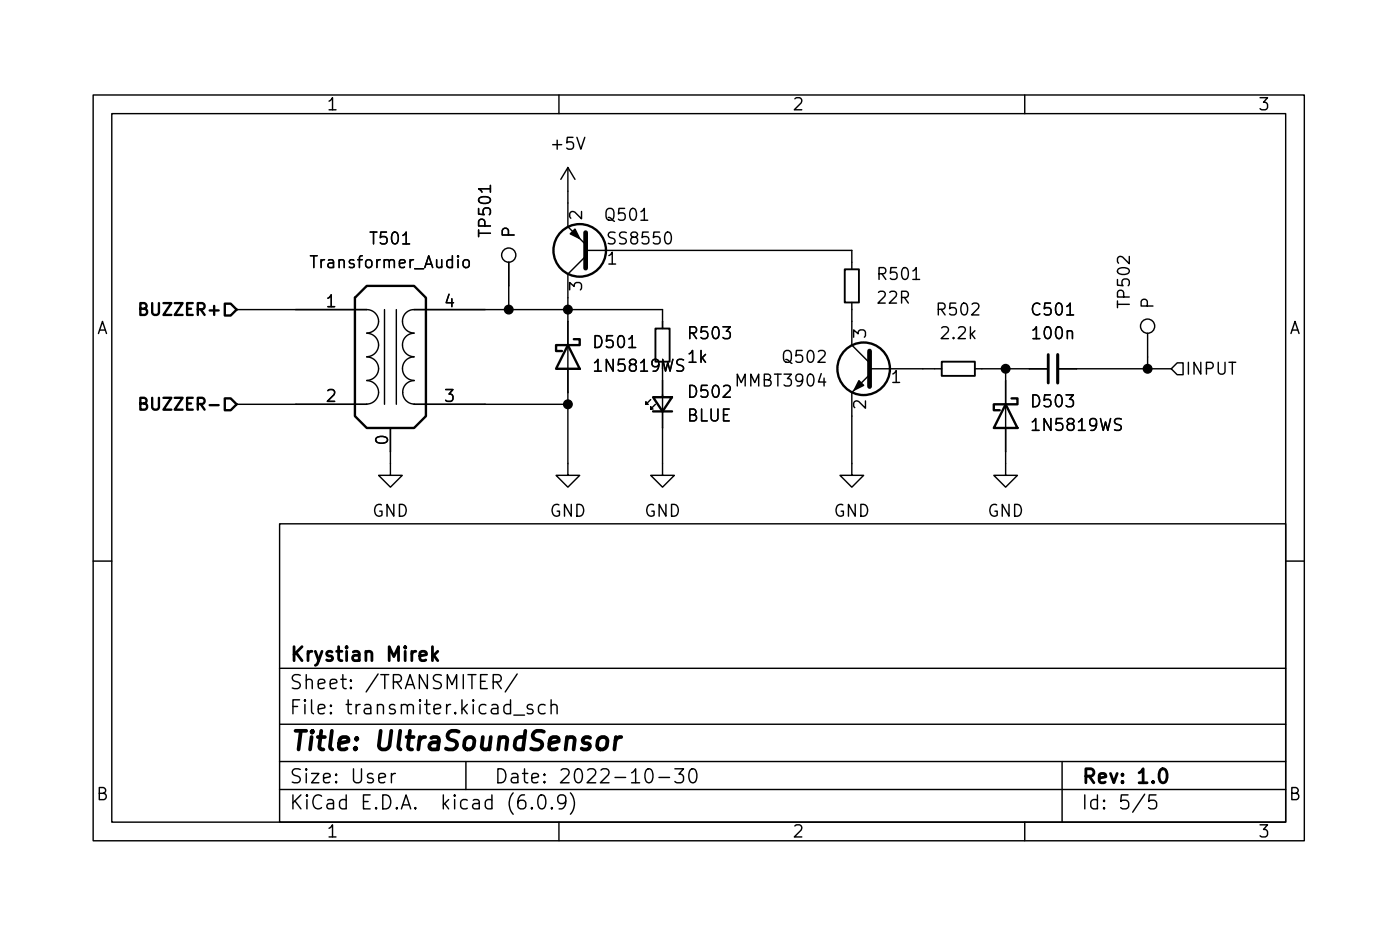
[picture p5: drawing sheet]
<svg xmlns="http://www.w3.org/2000/svg" width="150mm" height="100mm" viewBox="0 0 150 100" stroke-linecap="round" stroke-linejoin="round" font-family="sans-serif">
<g fill="none" stroke="#000" stroke-width=".15">
<path d="M10 10.2h130v80h-130zM12 12.2h126v76h-126zM60 10.2v2M61 18v6.3l1.9 1.9M61 18l-.8 1.2M61 18l.7 1.2M110 10.2v2M25.4 33.2h14a1.26 1.26 0 0 1 1.2 1.3 1.26 1.26 0 0 1-1.2 1.2M39.4 38.3a1.26 1.26 0 0 1 1.2 1.2 1.26 1.26 0 0 1-1.2 1.3M39.4 35.7a1.26 1.26 0 0 1 1.2 1.3 1.26 1.26 0 0 1-1.2 1.3M41.3 33.2v10.2M42.5 33.2v10.2"/>
<path d="M44.4 38.3a1.26 1.26 0 0 0-1.2 1.2 1.26 1.26 0 0 0 1.2 1.3M44.4 35.7a1.26 1.26 0 0 0-1.2 1.3 1.26 1.26 0 0 0 1.2 1.3M49.8 28a.34 .34 0 0 1 .3-.1 .34 .34 0 0 1 .3 .2v.4a.34 .34 0 0 1-.4 .2 .34 .34 0 0 1-.3-.2zM54.6 28.1v5.1M62.9 27.5l-1.9 1.9v21.6h1.2l-1.2 1.3-1.3-1.3h1.3M62.9 26.9h28.5v2M71.1 39.6v11.4h1.3l-1.3 1.3-1.3-1.3h1.3M71.1 35.2v-2h-26.7a1.26 1.26 0 0 0-1.2 1.3 1.26 1.26 0 0 0 1.2 1.2M91.4 32.4v4.6l1.9 1.9M93.3 39.6h7.8M104.6 39.6h7.9M107.9 39.6v11.4h1.3l-1.3 1.3-1.2-1.3h1.2"/>
<path d="M113.5 39.6h12.2M123.2 35.7v3.9M126.4 38.9h.6v1.3h-.6l-.7-.6zM25.4 43.4h14M30 56.2h108v32h-108zM39.4 40.8a1.26 1.26 0 0 1 1.2 1.3 1.26 1.26 0 0 1-1.2 1.2M41.9 45.9v5.1h1.3l-1.3 1.3-1.3-1.3h1.3M44.4 43.4h16.6M44.5 40.8a1.26 1.26 0 0 0-1.3 1.3 1.26 1.26 0 0 0 1.3 1.2M69.8 42.9l-.5 .5v-.3v.3h.3M70.4 43.4l-.6 .5v-.3v.3h.3M93.3 40.2l-1.9 1.9v8.9h1.3l-1.3 1.3-1.2-1.3h1.2"/>
<path d="M10 60.2h2M30 77.7h108M30 71.7h108M52.9 73.2h.6a.41 .41 0 0 0 .3-.4 .41 .41 0 0 0-.3-.4h-.6v1.5M53.3 73.2l.5 .7M55.2 76.7h1.1M55.5 72.3l-1.3 1.9M57.2 75.6h-.4l-.2 .2 .1 .2 .5 .1v.2v.2l-.2 .1-.4-.1M58.5 75.6h-.4l-.3 .3v.4l.1 .2 .2 .1 .4-.1M59.2 75.7a.37 .37 0 0 1 .6 .1v.8M59.2 75.1v1.5M138 60.2h2"/>
<path d="M30 84.7h108M30 81.7h108M42 83v1M42.4 83a.38 .38 0 0 0-.4 .3M50 81.7v3M57.1 86.6l.1 .1-.1 .1-.1-.1 .1-.1v.2M57.9 85.3a.36 .36 0 0 1 .6 .3 .88 .88 0 0 1-.3 1.2 .38 .38 0 0 1-.4-.3 1.17 1.17 0 0 1 .1-1.2zM59.2 86.6l.1 .1-.1 .1v-.1v-.1v.2M60 88.2v2M60.7 85.9l-.3 .3h-.2l-.3-.3v-.3l.1-.3h.4l.3 .1a.99 .99 0 0 1-.4 1.4h-.3M61.2 85.1a1.72 1.72 0 0 1 0 2.2M69.4 82.5a.36 .36 0 0 1 .6 .3 .88 .88 0 0 1-.3 1.2 .38 .38 0 0 1-.4-.3 1.17 1.17 0 0 1 .1-1.2z"/>
<path d="M70.7 83.4h1.2M72.4 82.5h1l-.5 .5a.41 .41 0 0 1 .5 .3v.4l-.2 .2-.5 .1-.3-.2M74.1 82.6a.36 .36 0 0 1 .4-.1 .36 .36 0 0 1 .2 .3 .88 .88 0 0 1-.3 1.2 .38 .38 0 0 1-.4-.3 1.28 1.28 0 0 1 .1-1.1zM110 88.2v2M114 81.7v6.5M122.9 85.2l-1.3 1.9M124.1 85.3h-.7l-.1 .7 .2-.2 .5 .1 .2 .2-.1 .5-.2 .2h-.4l-.2-.2"/>
<circle cx="54.6" cy="27.4" r=".76"/>
<circle cx="123.2" cy="35" r=".76"/>
</g>
<path d="M112.5 38v3.1M46.4 69.4v1.5M46.6 70.3l.4 .6M47 69.9l-.6 .5M124.6 82.6a.36 .36 0 0 1 .3-.1 .36 .36 0 0 1 .3 .3 .88 .88 0 0 1-.3 1.2 .38 .38 0 0 1-.4-.3 1.28 1.28 0 0 1 .1-1.1z" fill="none" stroke="#000" stroke-width=".3"/>
<path d="M64.3 79.3a.52 .52 0 0 1 .5-.3 .52 .52 0 0 1 .4 .4l-.1 .6a.55 .55 0 0 1-.5 .4 .55 .55 0 0 1-.5-.4l.1-.6zM66.1 79.1l-.1 1.3M66.7 79.1a.59 .59 0 0 0-.6 .3" fill="none" stroke="#000" stroke-width=".4"/>
<g fill="none" stroke="#000" stroke-width=".25">
<path d="M15.1 33.1h.5a.3 .3 0 0 0 .1-.4 .3 .3 0 0 0-.2-.2h-.4v1.3h.4a.34 .34 0 0 0 .3-.4 .34 .34 0 0 0-.3-.3M24.1 32.6h.7l.6 .6-.6 .6h-.7zM39.4 30.7h5l1.3 1.2v12.7l-1.3 1.3h-5l-1.3-1.3v-12.7zM61 37l1.2 2.6h-2.5zM61.6 36.4h.6v.6h-2.5v.7h.6M15.1 43.3l.5-.1a.3 .3 0 0 0 .1-.3 .3 .3 0 0 0-.2-.2h-.4v1.2h.4a.34 .34 0 0 0 .3-.3 .34 .34 0 0 0-.3-.3M24.1 42.7h.7l.6 .7-.6 .6h-.7zM70.1 42.6h2l-1 1.5zM70.1 44.1h2M107.9 43.4l1.3 2.5h-2.5zM108.6 42.7h.6v.7h-2.5v.6h.6"/>
<circle cx="62.2" cy="26.9" r="2.82"/>
<circle cx="92.7" cy="39.6" r="2.82"/>
</g>
<path d="M70.4 35.2h1.5v3.6h-1.5zM90.7 28.9h1.5v3.5h-1.5zM101.1 38.8h3.5v1.5h-3.5z" fill="none" stroke="#000" stroke-width=".2"/>
<path d="M113.5 38v3.1" fill="none" stroke="#000" stroke-width=".33"/>
<path d="M62.9 25v3.8M93.3 37.7v3.8" fill="none" stroke="#000" stroke-width=".51"/>
<g fill="#000" stroke="#000" stroke-width=".15">
<path d="M61.7 24.6l.5 1-1-.5zM92.2 40.8l.5 .5-1 .5z"/>
<circle cx="54.6" cy="33.2" r=".46"/>
<circle cx="61" cy="33.2" r=".46"/>
<circle cx="107.9" cy="39.6" r=".46"/>
<circle cx="123.2" cy="39.6" r=".46"/>
<circle cx="61" cy="43.4" r=".46"/>
</g>
<text font-size="2.8" x="31" y="80.5">Title: UltraSoundSensor</text>
<g font-size="2.1">
<text x="31" y="70.9">Krystian Mirek</text>
<text x="31" y="76.6">File: transmiter.kicad_sch</text>
<text x="31" y="73.9">Sheet: /TRANSMITER/</text>
<text x="31" y="86.8">KiCad E.D.A. kicad (6.0.9)</text>
<text x="31" y="84">Size: User</text>
<text x="53" y="84">Date: 2022-10-30</text>
<text x="116" y="84">Rev: 1.0</text>
<text x="116" y="86.8">Id: 5/5</text>
</g>
<g font-size="1.8">
<text x="35" y="11.8">1</text>
<text x="85" y="11.8">2</text>
<text x="135" y="11.8">3</text>
<text x="59.4" y="16.1">+5V</text>
<text x="62.5" y="23.5" transform="rotate(-90 62.5 23.5)">2</text>
<text x="65.1" y="23.7">Q501</text>
<text x="33.7" y="28.8">Transformer_Audio</text>
<text x="39.9" y="26.2">T501</text>
<text x="52.7" y="25.2" transform="rotate(-90 52.7 25.2)">TP501</text>
<text x="55.2" y="25.5" transform="rotate(-90 55.2 25.5)">P</text>
<text x="65.2" y="28.4">1</text>
<text x="65.5" y="26.2">SS8550</text>
<text x="10.3" y="35.8">A</text>
<text x="15.7" y="33.8">BUZZER+</text>
<text x="35.1" y="33">1</text>
<text x="47.8" y="33">4</text>
<text x="62.5" y="31.2" transform="rotate(-90 62.5 31.2)">3</text>
<text x="94.3" y="32.6">22R</text>
<text x="94.4" y="30">R501</text>
<text x="100.8" y="33.8">R502</text>
<text x="110.9" y="33.8">C501</text>
<text x="121.3" y="32.8" transform="rotate(-90 121.3 32.8)">TP502</text>
<text x="123.8" y="33.1" transform="rotate(-90 123.8 33.1)">P</text>
<text x="138.4" y="35.8">A</text>
<text x="63.9" y="37.3">D501</text>
<text x="64.1" y="39.9">1N5819WS</text>
<text x="73.9" y="38.9">1k</text>
<text x="74.1" y="36.4">R503</text>
<text x="79.2" y="41.5">MMBT3904</text>
<text x="84.2" y="38.9">Q502</text>
<text x="93" y="36.2" transform="rotate(-90 93 36.2)">3</text>
<text x="95.7" y="41.1">1</text>
<text x="101.1" y="36.4">2.2k</text>
<text x="111" y="36.4">100n</text>
<text x="127.2" y="40.2">INPUT</text>
<text x="16.2" y="44">BUZZER-</text>
<text x="35.1" y="43.1">2</text>
<text x="41.7" y="47.7" transform="rotate(-90 41.7 47.7)">0</text>
<text x="47.8" y="43.1">3</text>
<text x="73.7" y="45.2">BLUE</text>
<text x="74.1" y="42.7">D502</text>
<text x="93" y="43.9" transform="rotate(-90 93 43.9)">2</text>
<text x="110.9" y="43.7">D503</text>
<text x="111.1" y="46.2">1N5819WS</text>
<text x="39.9" y="55.4">GND</text>
<text x="59" y="55.4">GND</text>
<text x="69.2" y="55.4">GND</text>
<text x="89.5" y="55.4">GND</text>
<text x="106" y="55.4">GND</text>
<text x="10.3" y="85.8">B</text>
<text x="35" y="89.8">1</text>
<text x="85" y="89.8">2</text>
<text x="135" y="89.8">3</text>
<text x="138.4" y="85.8">B</text>
</g>
</svg>
